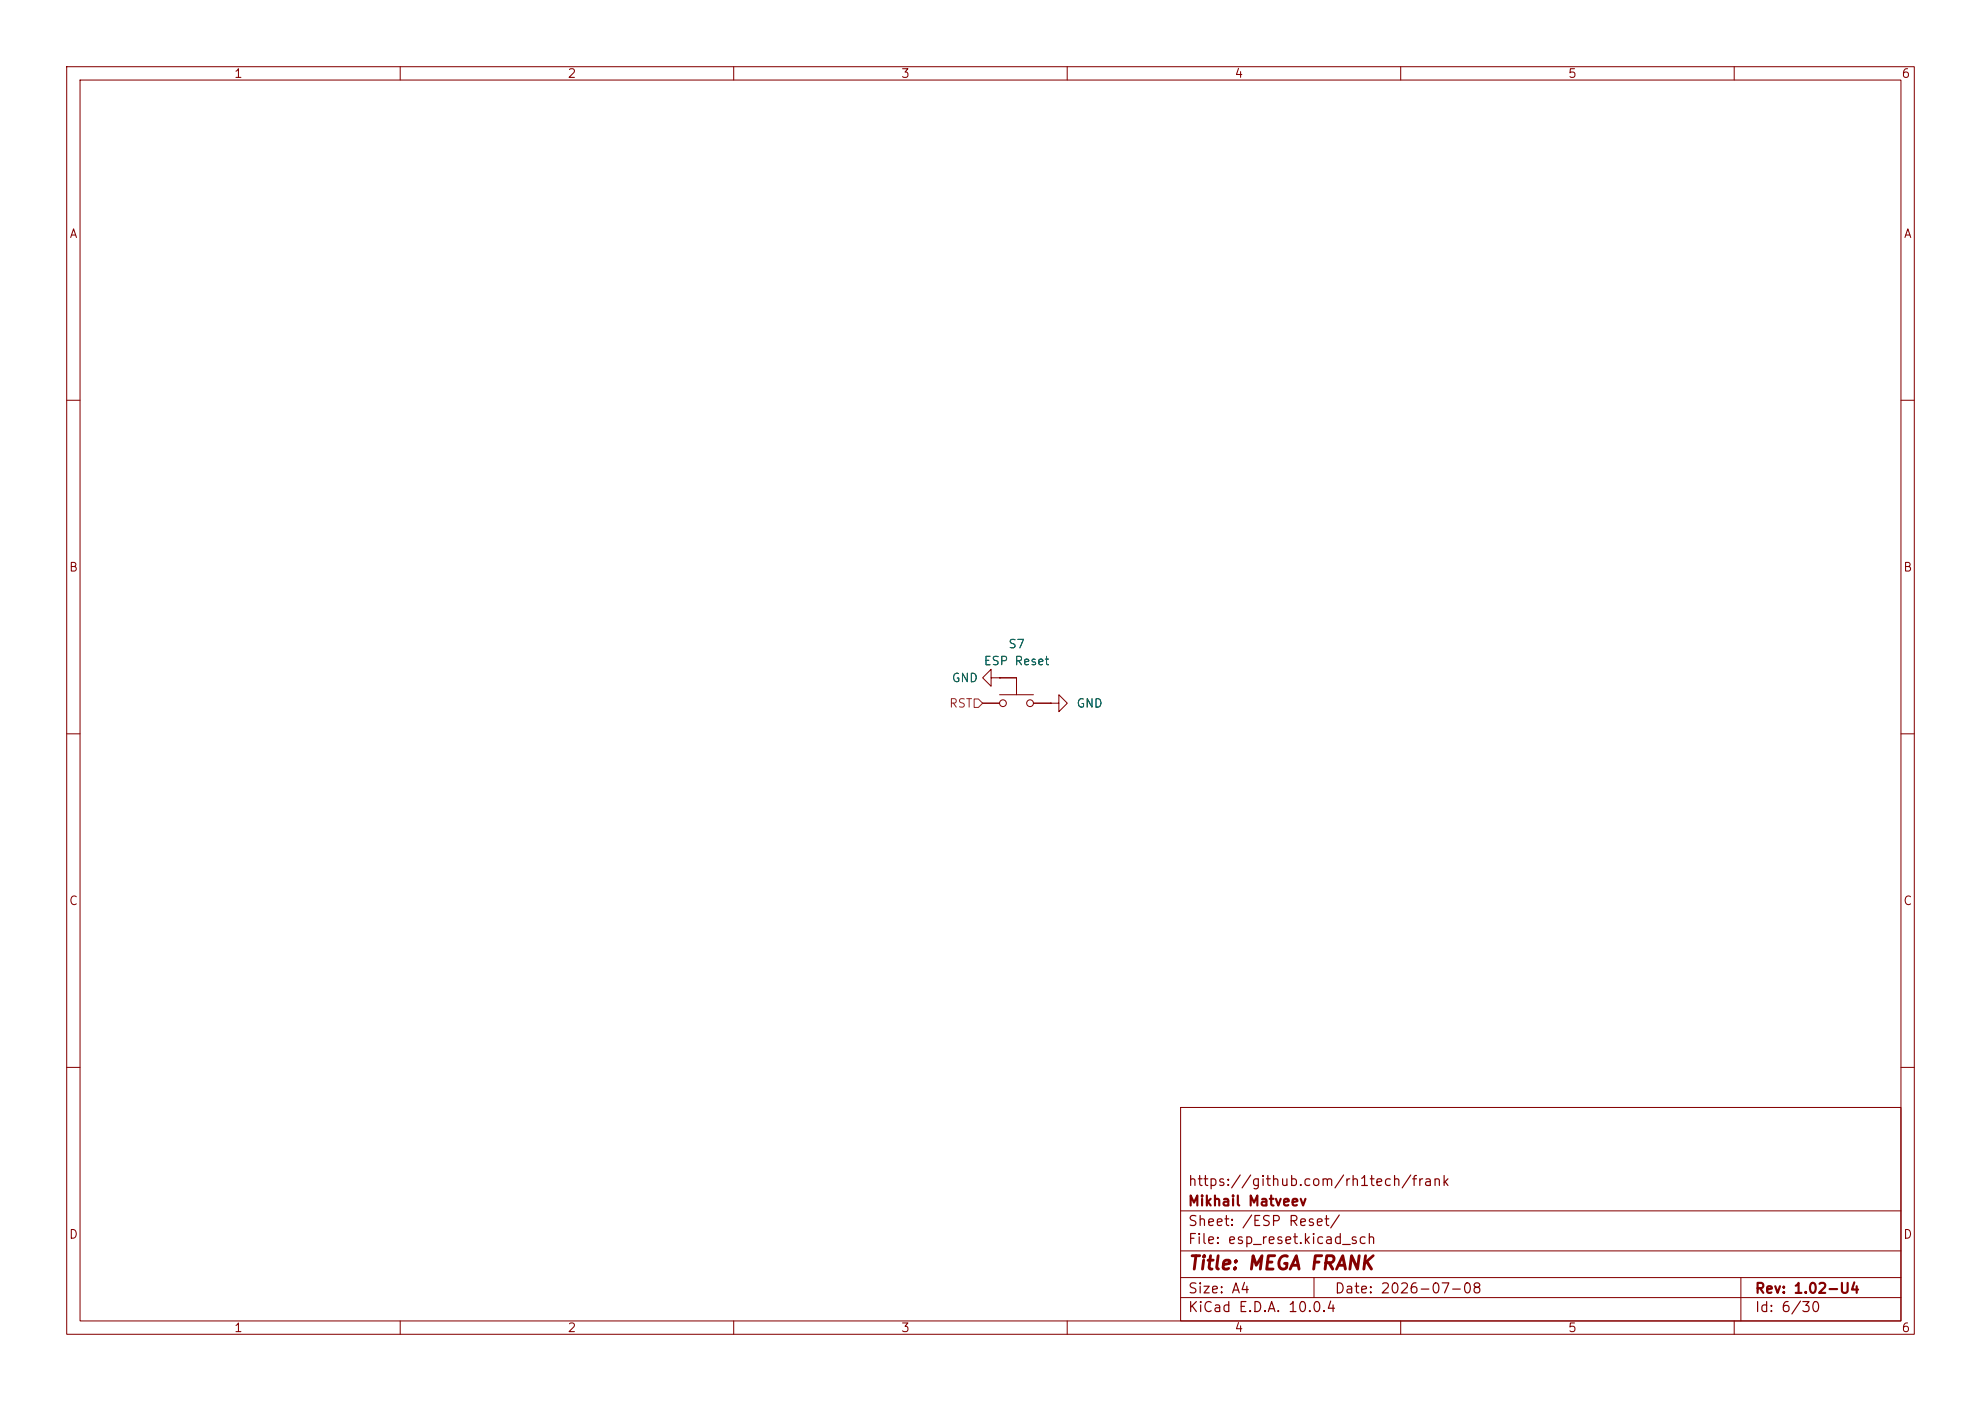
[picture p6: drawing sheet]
<svg xmlns="http://www.w3.org/2000/svg" width="297mm" height="210mm" viewBox="0 0 297 210" stroke-linecap="round" stroke-linejoin="round" font-family="sans-serif">
<g fill="none" stroke="#840000" stroke-width=".15">
<path d="M10 10h277v190h-277zM12 12h273v186h-273zM60 10v2M110 10v2M160 10v2M210 10v2M260 10v2M10 60h2M285 60h2M10 110h2M147.3 105.4h2.6M148.6 101.6v-1.3l-1.3 1.3 1.3 1.3v-1.3h1.3"/>
<path d="M149.9 101.6h.1M149.9 101.6h2.5v2.5M149.9 104.1h5M154.9 105.4h2.6M157.5 105.4h1.2v-1.3l1.3 1.3-1.3 1.3v-1.3M157.5 105.4h.1M285 110h2M10 160h2M177 166h108v32h-108zM285 160h2M60 198v2M110 198v2"/>
<path d="M160 198v2M177 194.5h108M177 191.5h108M177 187.5h108M177 181.5h108M197 191.5v3M210 198v2M260 198v2M261 191.5v6.5"/>
<circle cx="150.4" cy="105.4" r=".51"/>
<circle cx="154.4" cy="105.4" r=".51"/>
</g>
<path d="M146 104.8h.7l.6 .6-.6 .6h-.7z" fill="none" stroke="#725600" stroke-width=".15"/>
<text font-size="2" fill="#840000" x="178" y="190.8">Title: MEGA FRANK</text>
<g font-size="1.5" fill="#840000">
<text x="178" y="178.2">https://github.com/rh1tech/frank</text>
<text x="178" y="184.2">Sheet: /ESP Reset/</text>
<text x="178" y="181.2">Mikhail Matveev</text>
<text x="178" y="186.9">File: esp_reset.kicad_sch</text>
<text x="178" y="197.1">KiCad E.D.A. 10.0.4</text>
<text x="178" y="194.3">Size: A4</text>
<text x="200" y="194.3">Date: 2026-07-08</text>
<text x="263" y="194.3">Rev: 1.02-U4</text>
<text x="263" y="197.1">Id: 6/30</text>
</g>
<g font-size="1.3" fill="#840000">
<text x="35" y="12">1</text>
<text x="85" y="12">2</text>
<text x="135" y="12">3</text>
<text x="185" y="12">4</text>
<text x="235" y="12">5</text>
<text x="285" y="12">6</text>
<text x="10.3" y="36">A</text>
<text x="285.3" y="36">A</text>
<text x="10.3" y="86">B</text>
<text x="285.3" y="86">B</text>
<text x="10.3" y="136">C</text>
<text x="285.3" y="136">C</text>
<text x="10.3" y="186">D</text>
<text x="285.3" y="186">D</text>
<text x="35" y="200">1</text>
<text x="85" y="200">2</text>
<text x="135" y="200">3</text>
<text x="185" y="200">4</text>
<text x="235" y="200">5</text>
<text x="285" y="200">6</text>
</g>
<g font-size="1.3" fill="#006464">
<text x="147.4" y="100">ESP Reset</text>
<text x="151.1" y="97.5">S7</text>
<text x="142.6" y="102.6">GND</text>
<text x="161.3" y="106.4">GND</text>
</g>
<text font-size="1.3" fill="#725600" x="142.2" y="106.4">RST</text>
</svg>
